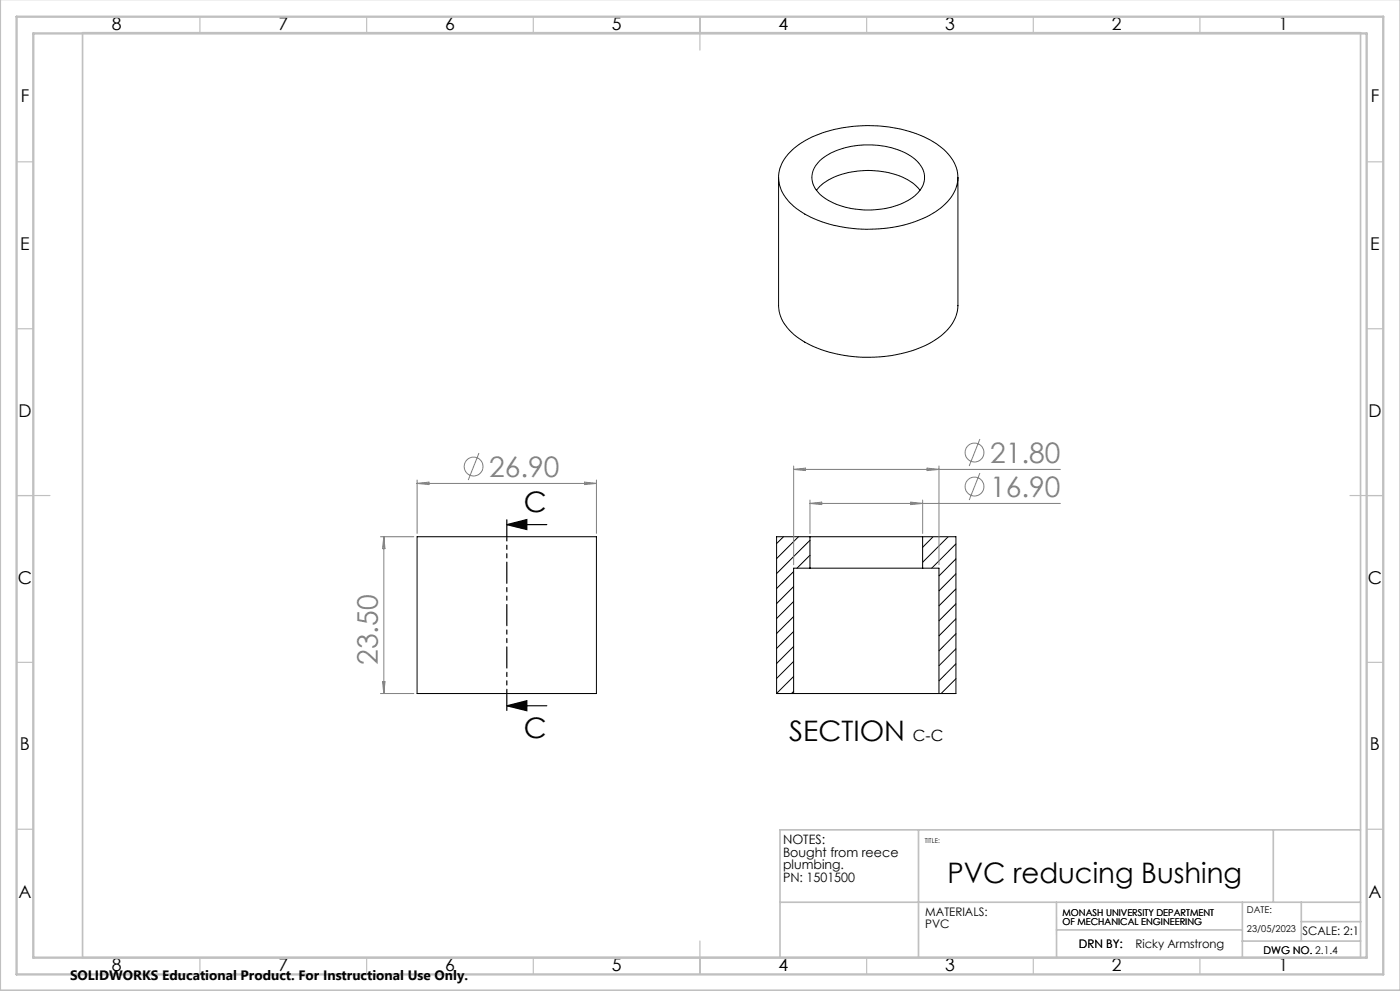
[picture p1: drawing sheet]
<svg xmlns="http://www.w3.org/2000/svg" width="420mm" height="297mm" viewBox="0 0 420 297" stroke-linecap="round" stroke-linejoin="round" font-family="sans-serif">
<g fill="none" stroke="#000" stroke-width=".3">
<path d="M233.6 53.2v38.3a12.8 12.8 0 0 0 7 10.5 41.2 41.2 0 0 0 29.5 4 25.4 25.4 0 0 0 15.3-8.5 10.3 10.3 0 0 0 2-6v-38.3M237 45.6a31 31 0 0 1 19.5-7.8 38.3 38.3 0 0 1 25.1 5.8 11.5 11.5 0 0 1 5.6 11.1 14.8 14.8 0 0 1-8.4 9.9 42.2 42.2 0 0 1-37.4-.4 13.7 13.7 0 0 1-7.8-10.8 10.9 10.9 0 0 1 3.4-7.8zM244.9 57a18.3 18.3 0 0 1 13.5-5.8 23.3 23.3 0 0 1 16 4.1l1.6 1.7M246 48.1a23.4 23.4 0 0 1 18.5-4.4 16.7 16.7 0 0 1 11.8 6 6.5 6.5 0 0 1-1.9 9 25.3 25.3 0 0 1-21.8 3.1 12.9 12.9 0 0 1-8.5-6.3 6.5 6.5 0 0 1 1.9-7.4zM125.1 160.9h53.8v47h-53.8zM235.1 160.9l-2.1 2M238.1 171.3l-5.1 5.1M238.1 175.8l-5.1 5.1M239.5 160.9l-6.5 6.5M243 161.9l-10 10M243 166.4l-3.9 3.9M243 170.3h33.8"/>
<path d="M243 160.9h33.8M243 160.9h-10v47M243 170.3h-4.9v37.6M243 160.9v9.4M276.8 160.9h10v47h-5.1M276.8 170.3h4.9v37.6M276.8 160.9v9.4M279.9 160.9l-3.1 3.1M284.4 160.9l-7.6 7.6M286.8 163l-7.3 7.3M286.8 167.5l-5.1 5.1M286.8 172l-5.1 5.1"/>
<path d="M286.8 176.5l-5.1 5.1M238.1 180.3l-5.1 5.1M238.1 184.8l-5.1 5.1M238.1 189.3l-5.1 5M238.1 193.7l-5.1 5.2M238.1 198.2l-5.1 5.1M286.8 181l-5.1 5.1M286.8 185.5l-5.1 5.1M286.8 189.9l-5.1 5.1M286.8 194.4l-5.1 5.1M286.8 198.9l-5.1 5.1M233 207.9h5.1"/>
<path d="M238.1 202.7l-5.1 5.1M238.1 207.2l-.7 .7M238.1 207.9h43.6M286.8 203.4l-4.5 4.5"/>
</g>
<g fill="none" stroke="#808080" stroke-width=".3">
<path d="M143.7 135.8l-3.2 8.1M238.1 139.7v29.6M281.7 139.7v29.6M294 131.6l-3.2 8.1M125.1 143.9v16M125.1 144.9h53.8M125.1 144.9l3.6-.4v.7zM175.4 144.5l3.5 .4-3.5 .3zM178.9 143.9v16M238.1 140.7h80M238.1 140.7l3.6-.4v.7zM243 149.9v10"/>
<path d="M243 150.9h75.1M243 150.9l3.5-.4v.7zM273.2 150.5l3.6 .4-3.6 .3zM276.8 149.9v10M278.1 140.3l3.6 .4-3.6 .3zM294 141.8l-3.2 8.1M114.1 160.9h10M115.1 160.9v47M115.1 160.9l.4 3.5h-.7zM114.1 207.9h10M114.8 204.3h.7l-.4 3.6z"/>
<circle cx="142.1" cy="139.8" r="2.83"/>
<circle cx="292.3" cy="135.6" r="2.83"/>
<circle cx="292.3" cy="145.8" r="2.83"/>
</g>
<path d="M152 157.2l6-1.5v3zM152 157.2h12M152 211.5l6-1.5v3zM152 211.5h12" fill="none" stroke="#000" stroke-width=".35"/>
<path d="M152.1 155.2v58.3" fill="none" stroke="#000" stroke-width=".35" stroke-dasharray="6.3 1.3 1.3 1.3 1.3 1.3" stroke-dashoffset="-.6"/>
<g fill="none" stroke="#c0c0c0" stroke-width=".35">
<path d="M60 5v5M110 5v5M160 5v5M210 5v10M260 5v5M310 5v5M360 5v5M5 48.5h5M410 48.5h5M5 98.5h5M410 98.5h5M5 148.5h10"/>
<path d="M405 148.5h10M5 198.5h5M410 198.5h5M5 248.5h5M410 248.5h5M60 287v5M110 287v5M160 287v5M210 282v10M260 287v5M310 287v5M360 287v5"/>
</g>
<path d="M.1 -.1v296.9h419.9M24.8 9.8h383.4v277.2h-383.4zM275.6 248.7v38.3M382 248.7v21.7M408.1 248.7h-174.1v38.3M234 270.4h174.1M316.9 278.7h55.8M316.9 270.4l.1 16.6M372.7 270.4v16.6M390.4 270.4v11.6M390.4 276.2h17.9M372.7 282h35.5" fill="none" stroke="#c0c0c0" stroke-width=".5"/>
<path d="M5 5h410v287h-410zM10 10h400v277h-400z" fill="none" stroke="#c0c0c0" stroke-width=".7"/>
<path d="M152 157.2l6-1.5v3zM152 211.5l6-1.5v3z" fill="#000"/>
<g font-size="8.5" fill="#808080">
<text x="146.8" y="143">26.90</text>
<text x="297" y="138.8">21.80</text>
<text x="297" y="149">16.90</text>
<text x="113.3" y="199.3" transform="rotate(-90 113.3 199.3)">23.50</text>
</g>
<g font-size="8.5">
<text x="157.2" y="153.5">C</text>
<text x="157.2" y="221.1">C</text>
<text x="236.8" y="222.1">SECTION</text>
<text x="284.2" y="264.7">PVC reducing Bushing</text>
</g>
<g font-size="5.3">
<text x="33.5" y="8.9">8</text>
<text x="83.5" y="8.9">7</text>
<text x="133.5" y="8.9">6</text>
<text x="183.5" y="8.9">5</text>
<text x="233.5" y="8.9">4</text>
<text x="283.5" y="8.9">3</text>
<text x="333.5" y="8.9">2</text>
<text x="383.5" y="8.9">1</text>
<text x="6.2" y="30.7">F</text>
<text x="411.2" y="30.7">F</text>
<text x="6.1" y="74.9">E</text>
<text x="411.1" y="74.9">E</text>
<text x="5.5" y="124.9">D</text>
<text x="410.5" y="124.9">D</text>
<text x="5.3" y="174.9">C</text>
<text x="410.3" y="174.9">C</text>
<text x="6" y="224.9">B</text>
<text x="411" y="224.9">B</text>
<text x="5.5" y="269.2">A</text>
<text x="410.5" y="269.2">A</text>
<text x="33.5" y="290.9">8</text>
<text x="83.5" y="290.9">7</text>
<text x="133.5" y="290.9">6</text>
<text x="183.5" y="290.9">5</text>
<text x="233.5" y="290.9">4</text>
<text x="283.5" y="290.9">3</text>
<text x="333.5" y="290.9">2</text>
<text x="383.5" y="290.9">1</text>
</g>
<text font-size="4.7" x="273.9" y="222.1">C-C</text>
<text font-size="4.1" x="21" y="293.7">SOLIDWORKS Educational Product. For Instructional Use Only.</text>
<g font-size="3.9">
<text x="234.9" y="252.8">NOTES:</text>
<text x="234.9" y="256.7">Bought from reece</text>
<text x="234.9" y="260.6">plumbing.</text>
<text x="234.9" y="264.5">PN: 1501500</text>
</g>
<g font-size="3.5">
<text x="277.6" y="274.5">MATERIALS:</text>
<text x="277.6" y="278.1">PVC</text>
<text x="390.7" y="280.2">SCALE: 2:1</text>
<text x="323.7" y="284.2">DRN BY:</text>
<text x="340.7" y="284.2">Ricky Armstrong</text>
</g>
<g font-size="3.2">
<text x="379.1" y="285.9">DWG NO. 2.1.4</text>
<text x="379.1" y="285.9">DWG NO.</text>
</g>
<g font-size="2.8">
<text x="318.8" y="274.4">MONASH UNIVERSITY DEPARTMENT</text>
<text x="374.1" y="273.7">DATE:</text>
<text x="318.8" y="277.2">OF MECHANICAL ENGINEERING</text>
<text x="374.1" y="279.3">23/05/2023</text>
</g>
<text font-size="2" x="277.4" y="252.8">TITLE:</text>
</svg>
